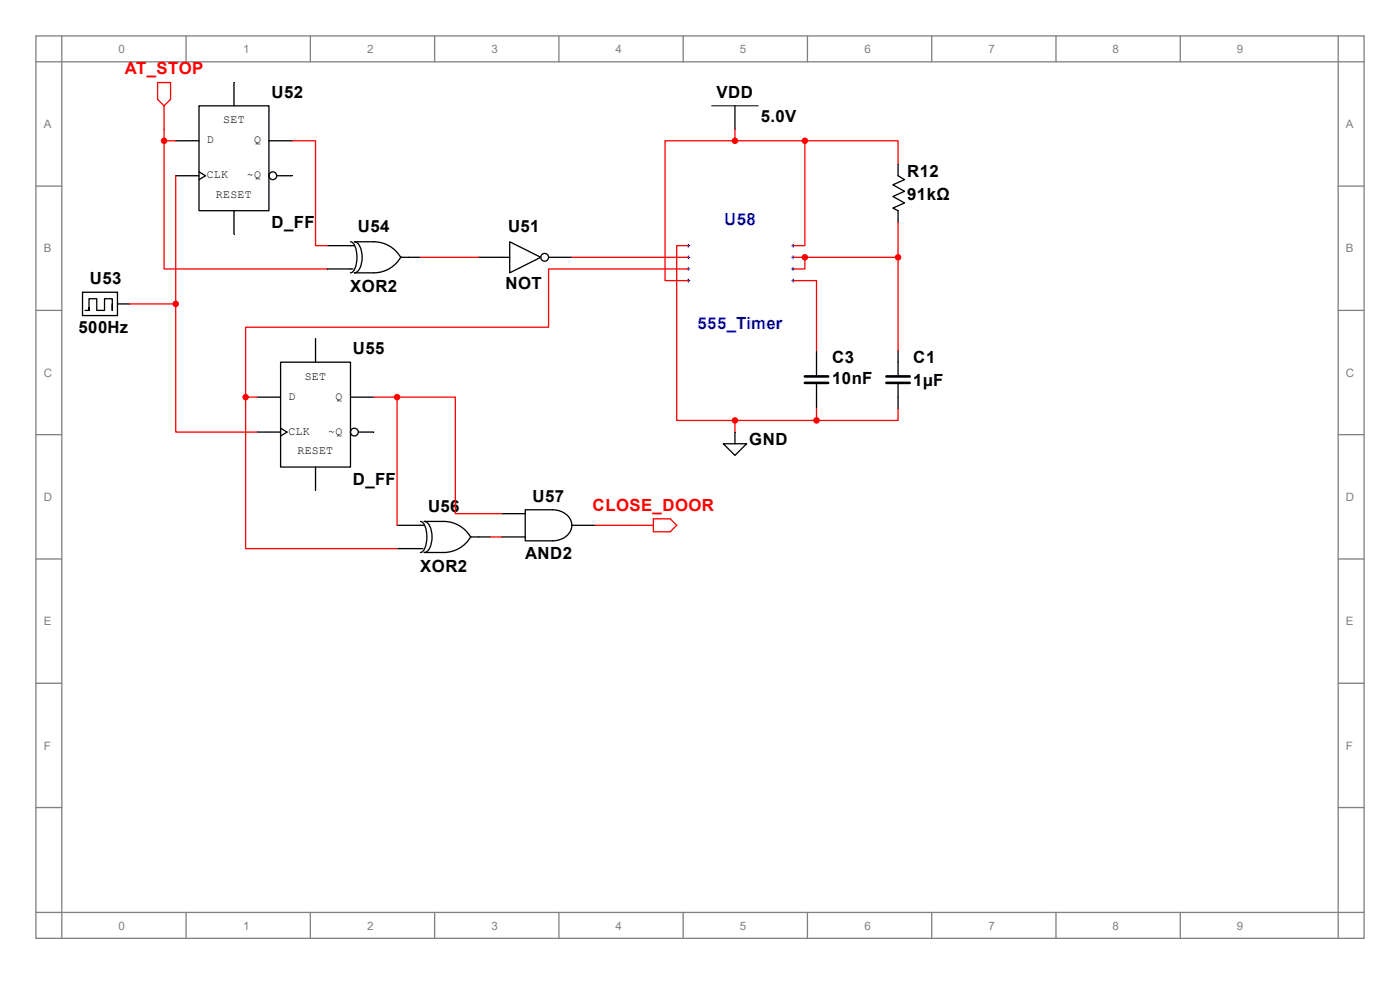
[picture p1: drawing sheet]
<svg xmlns="http://www.w3.org/2000/svg" width="297mm" height="210mm" viewBox="0 0 297 210" stroke-linecap="round" stroke-linejoin="round" font-family="sans-serif">
<g fill="none" stroke="#808080" stroke-width=".27">
<path d="M7.6 7.6h281.8v191.5h-281.8zM7.6 13.1h281.8M13.1 7.6v191.5M39.5 7.6v5.5M65.8 7.6v5.5M92.2 7.6v5.5M118.6 7.6v5.5M144.9 7.6v5.5M171.3 7.6v5.5M197.7 7.6v5.5M224 7.6v5.5M250.4 7.6v5.5"/>
<path d="M283.9 7.6v191.5M7.6 39.5h5.5M283.9 39.5h5.5M7.6 65.8h5.5M283.9 65.8h5.5M7.6 92.2h5.5M283.9 92.2h5.5M7.6 118.6h5.5M283.9 118.6h5.5M7.6 144.9h5.5M283.9 144.9h5.5M7.6 171.3h5.5"/>
<path d="M283.9 171.3h5.5M7.6 193.6h281.8M39.5 193.6v5.5M65.8 193.6v5.5M92.2 193.6v5.5M118.6 193.6v5.5M144.9 193.6v5.5M171.3 193.6v5.5M197.7 193.6v5.5M224 193.6v5.5M250.4 193.6v5.5"/>
</g>
<path d="M33.4 17.5h2.8v3.6l-1.4 1.3-1.4-1.3z" fill="none" stroke="#f00" stroke-width=".27"/>
<path d="M34.8 22.4v5M138.6 110.1h3.6l1.4 1.3-1.4 1.4h-3.6z" fill="none" stroke="#f00" stroke-width=".27"/>
<path d="M133.7 111.4h4.9" fill="none" stroke="#f00" stroke-width=".27"/>
<g fill="none" stroke="#000" stroke-width=".27">
<path d="M49.6 17.5v4.9M37.3 29.9h4.9M37.3 37.3h4.9M42.2 22.4h14.9v22.3h-14.9zM42.2 36.5l1.4 .8-1.4 .8M57.1 29.9h4.9M58.7 37.3h3.3M155.9 22.4v5M190.5 34.8v2.5l1.4 .8-2.5 1.1 2.5 1.4-2.5 1.1 2.5 1.4-2.5 1 1.1 .6v2.5M49.6 44.7v4.9M69.4 52.1h5.8M69.4 57.1h5.5"/>
<path d="M74.4 51.3a2.49 2.49 0 0 1 1.3 2.5v1.5a2.49 2.49 0 0 1-1.3 2.6M85.1 54.6h4.1M85.1 54.5a6.6 6.6 0 0 1-5.8 3.4h-4.1a2.47 2.47 0 0 0 1.6-2.6 4.3 4.3 0 0 0-1.2-3.9l-.4-.1h4.1a6.6 6.6 0 0 1 5.7 3.3M101.5 54.6h6.6M108.1 51.3l6.6 3.3-6.6 3.3zM116.4 54.6h4.9M17.5 62h7.4v4.9h-7.4zM18.1 65.8h.8M23.8 64.5v1.3v-2.4h-1.6v2.4h-1.7v-2.4h-1.6v2.4v-.5M24.9 64.5h2.5M59.5 76.8h14.9v22.3h-14.9zM66.9 71.9v4.9"/>
<path d="M173.2 74.4v5.2M190.5 74.4v5.2M54.6 84.2h4.9M54.6 91.7h4.9M59.5 90.8l1.4 .9-1.4 .8M66.9 99.1v4.9M74.4 84.2h4.9M76 91.7h3.3M153.4 94.1h5l-2.5 2.5zM155.9 91.7v2.4M173.2 81.5v5.2M190.5 81.5v5.2"/>
<path d="M84.2 111.4h5.8M84.2 116.4h5.5M89.2 110.6a2.49 2.49 0 0 1 1.3 2.6v1.5a2.49 2.49 0 0 1-1.3 2.5M99.9 113.8a6.6 6.6 0 0 1-5.8 3.4h-4.1a2.47 2.47 0 0 0 1.6-2.5 4.3 4.3 0 0 0-1.2-4l-.4-.1h4.1a6.6 6.6 0 0 1 5.7 3.3h4.2M106.5 113.9h4.9M106.5 109h4.9M111.4 108.1h5.8a3.8 3.8 0 0 1 4.1 3.3 3.8 3.8 0 0 1-4.1 3.3h-5.8zM121.3 111.4h5"/>
<circle cx="57.9" cy="37.3" r=".82"/>
<circle cx="115.6" cy="54.6" r=".82"/>
<circle cx="75.2" cy="91.7" r=".82"/>
</g>
<path d="M151 22.4h9.9" fill="none" stroke="#000" stroke-width=".21"/>
<path d="M170.8 79.9h4.9M188.1 79.9h4.9M170.8 81.2h4.9M188.1 81.2h4.9" fill="none" stroke="#000" stroke-width=".55"/>
<circle cx="84.2" cy="84.2" r=".55" fill="#f00" stroke="#f00" stroke-width=".27"/>
<path d="M145.8 52.1h.5M146 51.8v.6" fill="none" stroke="#00f" stroke-width=".27"/>
<path d="M168 54.6h.6M168.3 54.3v.6" fill="none" stroke="#00f" stroke-width=".27"/>
<path d="M145.8 57.1h.5M146 56.8v.5" fill="none" stroke="#00f" stroke-width=".27"/>
<path d="M145.8 59.5h.5M146 59.3v.5" fill="none" stroke="#00f" stroke-width=".27"/>
<path d="M168 52.1h.6M168.3 51.8v.6" fill="none" stroke="#00f" stroke-width=".27"/>
<path d="M168 57.1h.6M168.3 56.8v.5" fill="none" stroke="#00f" stroke-width=".27"/>
<path d="M168 59.5h.6M168.3 59.3v.5" fill="none" stroke="#00f" stroke-width=".27"/>
<path d="M145.8 54.6h.5M146 54.3v.6" fill="none" stroke="#00f" stroke-width=".27"/>
<g fill="none" stroke="#f00" stroke-width=".27">
<path d="M34.8 29.9v27.2h34.6M34.8 29.9h2.5M34.8 27.4v2.5M37.3 37.3v27.2M62 29.9h4.9v22.2h2.5M155.9 29.9h-14.8v29.6h4.9M155.9 29.9h14.9M155.9 27.4v2.5M170.8 29.9v22.2h-2.5M170.8 29.9h19.7v4.9M89.2 54.6h12.3M121.3 54.6h24.7"/>
<path d="M146 52.1h-2.4v37.1h12.3M146 57.1h-29.6v12.3h-64.3v14.8M168.3 59.5h4.9v14.9M168.3 54.6h22.2M170.8 54.6v2.5h-2.5M190.5 47.2v27.2M27.4 64.5h9.9M37.3 64.5v27.2h17.3M52.1 84.2v32.2h32.1M52.1 84.2h2.5M79.3 84.2h4.9M84.2 84.2h12.4v24.8h9.9"/>
<path d="M84.2 84.2v27.2M155.9 89.2v2.5M155.9 89.2h17.3M173.2 86.7v2.5M190.5 86.7v2.5h-17.3M104 113.9h2.5M126.3 111.4h7.4"/>
</g>
<g fill="#f00" stroke="#f00" stroke-width=".27">
<circle cx="34.8" cy="29.9" r=".55"/>
<circle cx="155.9" cy="29.9" r=".55"/>
<circle cx="170.8" cy="29.9" r=".55"/>
<circle cx="190.5" cy="54.6" r=".55"/>
<circle cx="170.8" cy="54.6" r=".55"/>
<circle cx="173.2" cy="89.2" r=".55"/>
<circle cx="155.9" cy="89.2" r=".55"/>
<circle cx="37.3" cy="64.5" r=".55"/>
<circle cx="52.1" cy="84.2" r=".55"/>
</g>
<g font-size="3.6" fill="#f00">
<text x="26.5" y="15.8">AT_STOP</text>
<text x="125.7" y="108.3">CLOSE_DOOR</text>
</g>
<g font-size="3.6">
<text x="57.6" y="20.7">U52</text>
<text x="152" y="20.7">VDD</text>
<text x="161.4" y="26">5.0V</text>
<text x="192.4" y="37.5">R12</text>
<text x="192.4" y="42.4">91kΩ</text>
<text x="57.6" y="48.5">D_FF</text>
<text x="75.9" y="49.3">U54</text>
<text x="107.8" y="49.3">U51</text>
<text x="19.1" y="60.3">U53</text>
<text x="74.3" y="61.9">XOR2</text>
<text x="107.3" y="61.4">NOT</text>
<text x="16.6" y="70.7">500Hz</text>
<text x="74.8" y="75.1">U55</text>
<text x="176.5" y="77">C3</text>
<text x="193.8" y="77">C1</text>
<text x="176.5" y="81.4">10nF</text>
<text x="193.8" y="82">1µF</text>
<text x="159" y="94.3">GND</text>
<text x="74.8" y="102.8">D_FF</text>
<text x="113" y="106.4">U57</text>
<text x="90.8" y="108.6">U56</text>
<text x="111.4" y="118.5">AND2</text>
<text x="89.2" y="121.2">XOR2</text>
</g>
<g font-size="3.6" fill="#00f">
<text x="153.6" y="47.6">U58</text>
<text x="148" y="69.9">555_Timer</text>
</g>
<g font-size="2.5" fill="#808080">
<text x="25.1" y="11.2">0</text>
<text x="51.6" y="11.2">1</text>
<text x="77.9" y="11.2">2</text>
<text x="104.3" y="11.2">3</text>
<text x="130.6" y="11.2">4</text>
<text x="157" y="11.2">5</text>
<text x="183.4" y="11.2">6</text>
<text x="209.7" y="11.2">7</text>
<text x="236.1" y="11.2">8</text>
<text x="262.4" y="11.2">9</text>
<text x="9.3" y="27.2">A</text>
<text x="285.5" y="27.2">A</text>
<text x="9.3" y="53.6">B</text>
<text x="285.5" y="53.6">B</text>
<text x="9.3" y="79.9">C</text>
<text x="285.5" y="79.9">C</text>
<text x="9.3" y="106.3">D</text>
<text x="285.5" y="106.3">D</text>
<text x="9.3" y="132.6">E</text>
<text x="285.5" y="132.6">E</text>
<text x="9.3" y="159">F</text>
<text x="285.5" y="159">F</text>
<text x="25.1" y="197.2">0</text>
<text x="51.6" y="197.2">1</text>
<text x="77.9" y="197.2">2</text>
<text x="104.3" y="197.2">3</text>
<text x="130.6" y="197.2">4</text>
<text x="157" y="197.2">5</text>
<text x="183.4" y="197.2">6</text>
<text x="209.7" y="197.2">7</text>
<text x="236.1" y="197.2">8</text>
<text x="262.4" y="197.2">9</text>
</g>
<g font-size="2.5">
<text x="47.3" y="26.2">SET</text>
<text x="43.9" y="30.4">D</text>
<text x="53.9" y="30.4">Q</text>
<text x="43.9" y="37.8">CLK</text>
<text x="45.8" y="42">RESET</text>
<text x="52.4" y="37.8">~Q</text>
<text x="64.6" y="80.6">SET</text>
<text x="61.2" y="84.8">D</text>
<text x="71.2" y="84.8">Q</text>
<text x="61.2" y="92.2">CLK</text>
<text x="69.6" y="92.2">~Q</text>
<text x="63.1" y="96.4">RESET</text>
</g>
</svg>
